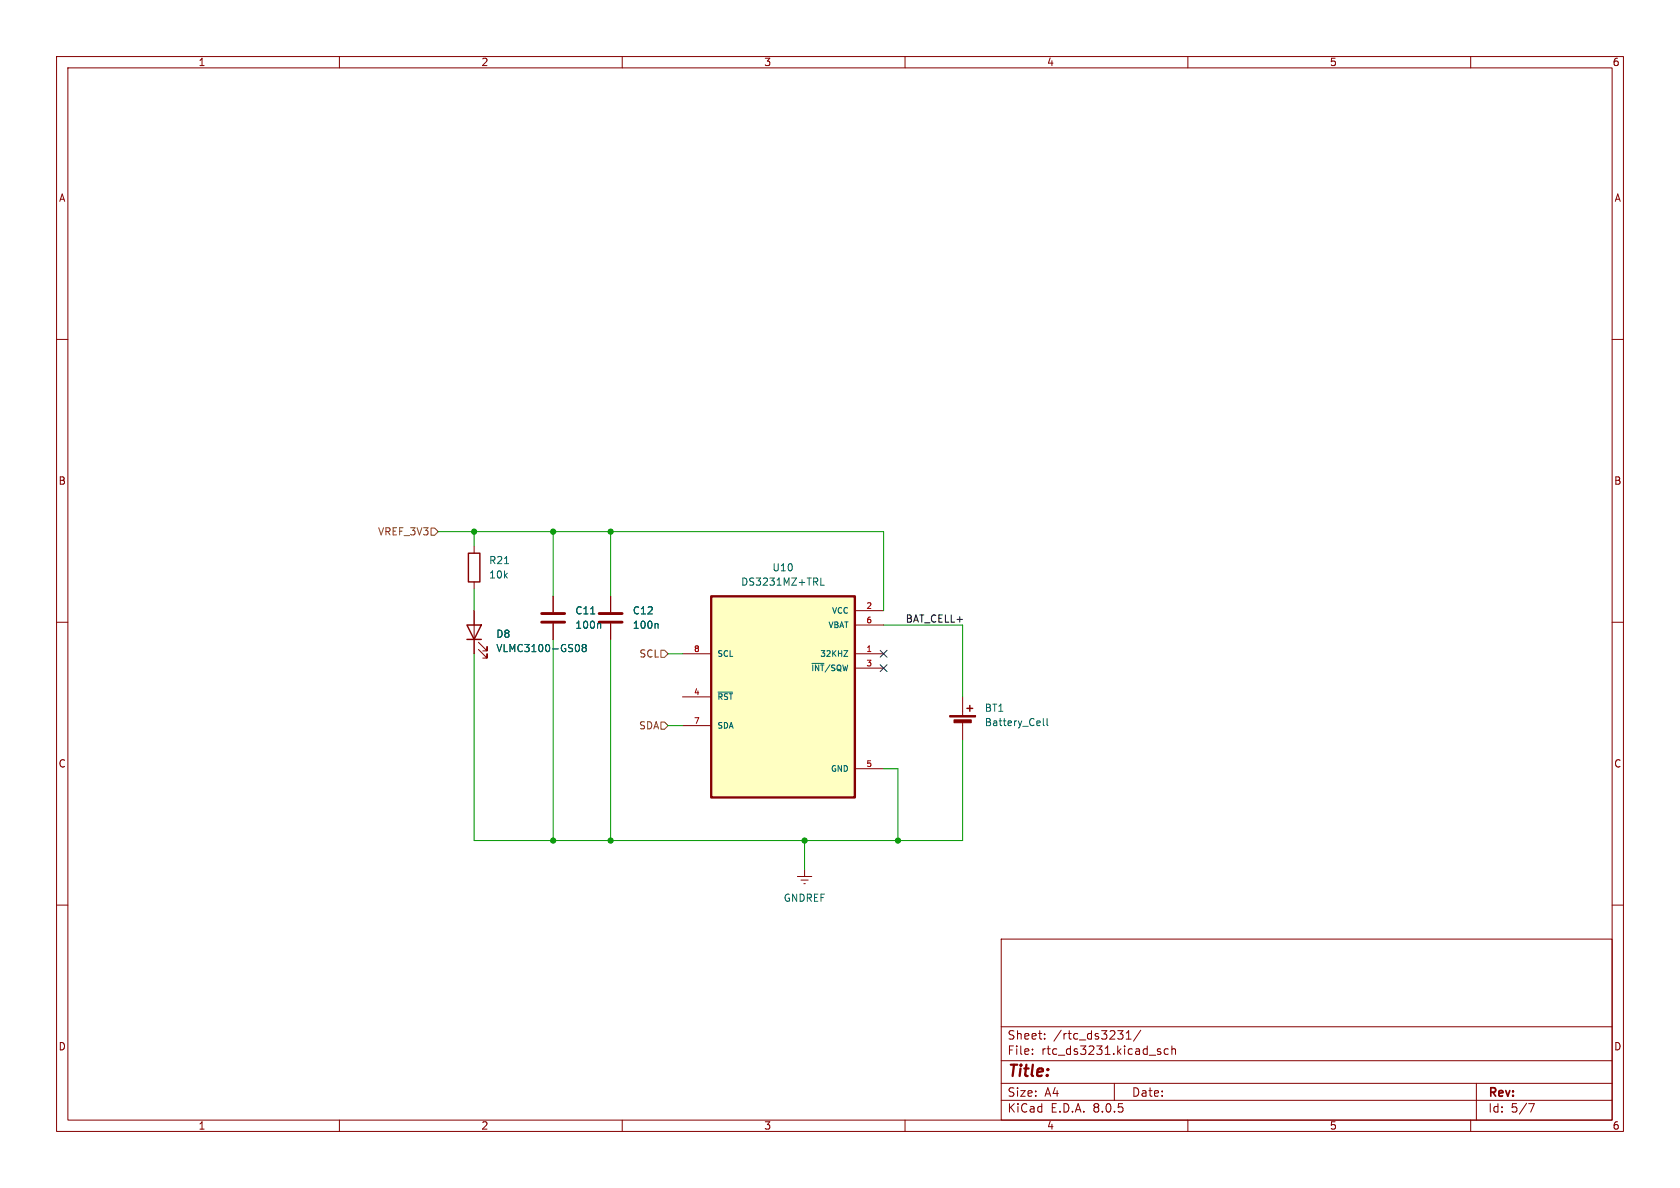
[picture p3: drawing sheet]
<svg xmlns="http://www.w3.org/2000/svg" width="297mm" height="210mm" viewBox="0 0 297 210" stroke-linecap="round" stroke-linejoin="round" font-family="sans-serif">
<g fill="none" stroke="#840000" stroke-width=".18">
<path d="M10 10h277v190h-277zM12 12h273v186h-273zM60 10v2M110 10v2M160 10v2M210 10v2M260 10v2M10 60h2M285 60h2M83.8 96.5v1.3M10 110h2M83.8 102.9v1.2"/>
<path d="M285 110h2M170.2 123.2v3.3M170.2 127.5v3.3M10 160h2M141 154.9h2.5M141.6 155.6h1.3M142.1 156.2h.3M142.2 153.7v1.2M285 160h2M177 166h108v32h-108zM60 198v2M110 198v2"/>
<path d="M160 198v2M177 194.5h108M177 191.5h108M177 187.5h108M177 181.5h108M182.5 186.3v.1M182.5 185.5v.1M184.7 183.6v.1M184.7 182.8v.1M197 191.5v3M197.6 182.2h.9l-.5 .6M198.5 182.9v.7"/>
<path d="M199.1 183.7h.9M199.1 182.6l.4-.4v1.5M201.7 182.1l-1.3 2M204.8 185.9l.4 .1v.2l-.2 .2h-.3M204.8 185.4l.4 .1M206.5 185.5l-.4-.1-.3 .3v.4l.2 .2h.5M207.2 185.5l.2-.1 .3 .1 .1 .9M207.2 184.9v1.5M210 198v2M260 198v2M261 191.5v6.5M270.2 195.1h1l-.6 1.5"/>
</g>
<g fill="#840000" stroke="#840000" stroke-width=".18">
<path d="M167.9 126.5h4.6v.2h-4.6z"/>
<path d="M168.7 127.3h3v.5h-3z"/>
</g>
<path d="M82.8 97.8h2v5.1h-2zM170.9 125.2h1.1M171.4 124.7v1" fill="none" stroke="#840000" stroke-width=".25"/>
<path d="M89.2 99.6h.7M184.4 127v1.1l.2 .2M185.1 127v1.1l.2 .2" fill="none" stroke="#006464" stroke-width=".18"/>
<path d="M125.7 105.4h25.4v35.6h-25.4z" fill="#ffffc2"/>
<path d="M125.7 105.4h25.4v35.6h-25.4z" fill="none" stroke="#840000" stroke-width=".41"/>
<g fill="none" stroke="#840000" stroke-width=".18">
<path d="M83.8 108v7.6M84.6 114.8l1.5 1.5v-.7v.7h-.8M84.6 113.5l1.5 1.6v-.8v.8h-.8M97.8 105.4v2.8M97.8 110.2v2.8M107.9 105.4v2.8M107.9 110.2v2.8M120.6 115.6h5.1M151.1 115.6h5.1M151.1 108h5.1M151.1 118.1h5.1M151.1 110.5h5.1"/>
<path d="M120.6 123.2h5.1M120.6 128.3h5.1M151.1 135.9h5.1"/>
</g>
<path d="M102.1 113.9a.79 .79 0 0 1 0 1.3M103.2 114.5l-.3-.3 .3-.3 .3 .1 .1 .2-.2 .3M103.2 114.5l-.3 .2 .1 .4 .2 .1 .3-.1 .1-.1v-.4l-.2-.1M103.2 114.5h.2M104.4 108.5h.8M106 110.2l.2 .2v.7M116.2 110.2l.1 .2v.7M143.5 117.3h2.2M145.1 102.2v1.2h.6M149.2 115h.7l-.7 1h.7M126.9 122.4h2.6" fill="none" stroke="#006464" stroke-width=".18"/>
<path d="M95.8 110h4M95.8 108.5h4M105.9 110h4.1M105.9 108.5h4.1" fill="none" stroke="#840000" stroke-width=".51"/>
<path d="M82.5 110.5h2.6l-1.3 2.5zM82.5 113h2.6" fill="none" stroke="#840000" stroke-width=".25"/>
<path d="M76.2 93.3h.6l.7 .7-.7 .6h-.6zM116.8 114.9h.7l.6 .7-.6 .6h-.7zM116.8 127.6h.7l.6 .7-.6 .6h-.7z" fill="none" stroke="#725600" stroke-width=".18"/>
<g fill="none" stroke="#009600" stroke-width=".18">
<path d="M77.5 94h78.7v14M83.8 94v2.5M97.8 94v11.4M107.9 94v11.4M83.8 115.6v33h86.4v-17.8M83.8 104.1v3.9M97.8 113v35.6M107.9 113v35.6M118.1 115.6h2.5M156.2 110.5h14v12.7M118.1 128.3h2.5M156.2 135.9h2.5v12.7"/>
<path d="M142.2 148.6v5.1"/>
</g>
<path d="M155.6 115l1.2 1.2M155.6 117.5l1.2 1.2M156.8 115l-1.2 1.2M156.8 117.5l-1.2 1.2" fill="none" stroke="#000084" stroke-width=".18"/>
<g fill="#009600" stroke="#009600" stroke-width=".18">
<circle cx="97.8" cy="148.6" r=".46"/>
<circle cx="83.8" cy="94" r=".46"/>
<circle cx="142.2" cy="148.6" r=".46"/>
<circle cx="158.7" cy="148.6" r=".46"/>
<circle cx="107.9" cy="94" r=".46"/>
<circle cx="97.8" cy="94" r=".46"/>
<circle cx="107.9" cy="148.6" r=".46"/>
</g>
<text font-size="2.8" fill="#840000" x="178" y="190.9">Title:</text>
<g font-size="2.1" fill="#840000">
<text x="178" y="184">Sheet:</text>
<text x="186.2" y="184">/rtc_ds3231/</text>
<text x="178" y="186.7">File:</text>
<text x="184.1" y="186.7">rtc_ds3231.kicad_sch</text>
<text x="178" y="196.9">KiCad</text>
<text x="178" y="194.1">Size:</text>
<text x="184.7" y="194.1">A4</text>
<text x="185.7" y="196.9">E.D.A.</text>
<text x="193.3" y="196.9">8.0.5</text>
<text x="200" y="194.1">Date:</text>
<text x="263" y="194.3">Rev:</text>
<text x="263" y="196.9">Id:</text>
<text x="267.1" y="196.9">5/7</text>
</g>
<g font-size="1.8" fill="#840000">
<text x="35" y="11.9">1</text>
<text x="85" y="11.9">2</text>
<text x="135" y="11.9">3</text>
<text x="185" y="11.9">4</text>
<text x="235" y="11.9">5</text>
<text x="285" y="11.9">6</text>
<text x="10.3" y="35.9">A</text>
<text x="285.3" y="35.9">A</text>
<text x="10.3" y="85.9">B</text>
<text x="285.3" y="85.9">B</text>
<text x="10.3" y="135.9">C</text>
<text x="285.3" y="135.9">C</text>
<text x="10.3" y="185.9">D</text>
<text x="285.3" y="185.9">D</text>
<text x="35" y="199.9">1</text>
<text x="85" y="199.9">2</text>
<text x="135" y="199.9">3</text>
<text x="185" y="199.9">4</text>
<text x="235" y="199.9">5</text>
<text x="285" y="199.9">6</text>
</g>
<g font-size="1.8" fill="#725600">
<text x="66.7" y="94.8">VREF_3V3</text>
<text x="112.9" y="116.4">SCL</text>
<text x="112.9" y="129.1">SDA</text>
</g>
<g font-size="1.8" fill="#006464">
<text x="86.4" y="99.9">R21</text>
<text x="136.5" y="101.2">U10</text>
<text x="86.4" y="102.5">10k</text>
<text x="130.9" y="103.7">DS3231MZ+TRL</text>
<text x="87.6" y="112.9">D8</text>
<text x="101.6" y="111.4">100n</text>
<text x="101.6" y="108.8">C11</text>
<text x="111.8" y="111.4">100n</text>
<text x="111.8" y="108.8">C12</text>
<text x="87.6" y="115.5">VLMC3100-GS08</text>
<text x="174" y="126">BT1</text>
<text x="174" y="128.6">Battery_Cell</text>
<text x="138.4" y="159.6">GNDREF</text>
</g>
<text font-size="1.8" fill="#0f0f0f" x="160" y="110.1">BAT_CELL+</text>
<g font-size="1.4" fill="#a90000">
<text x="153.1" y="107.7">2</text>
<text x="153.1" y="110.2">6</text>
<text x="122.6" y="115.3">8</text>
<text x="153.1" y="115.3">1</text>
<text x="153.1" y="117.9">3</text>
<text x="122.6" y="122.9">4</text>
<text x="122.6" y="128">7</text>
<text x="153.1" y="135.6">5</text>
</g>
<g font-size="1.4" fill="#006464">
<text x="146.3" y="111.2">VBAT</text>
<text x="147" y="108.7">VCC</text>
<text x="126.7" y="116.3">SCL</text>
<text x="143.3" y="118.8">~{INT}/SQW</text>
<text x="144.9" y="116.3">32KHZ</text>
<text x="126.7" y="123.9">~{RST}</text>
<text x="126.7" y="129">SDA</text>
<text x="146.8" y="136.6">GND</text>
</g>
</svg>
